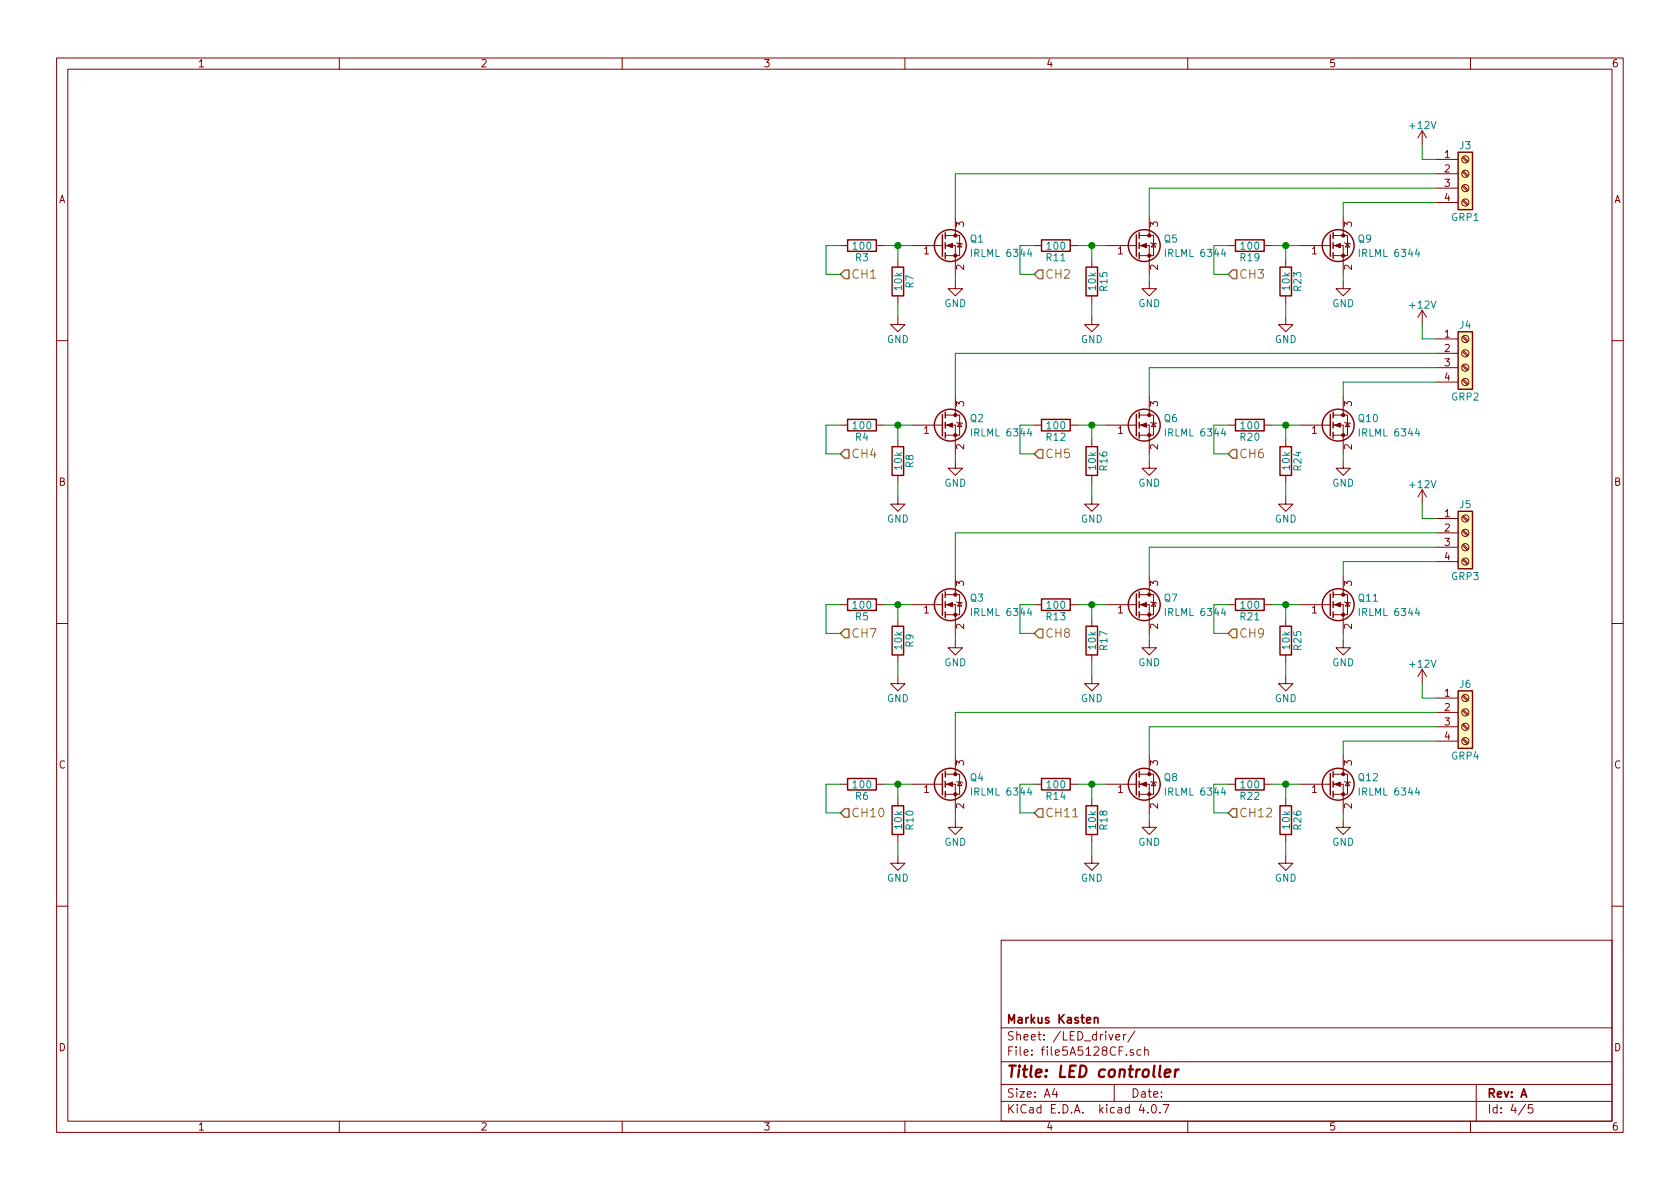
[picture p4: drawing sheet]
EESchema Schematic File Version 2
LIBS:power
LIBS:device
LIBS:transistors
LIBS:conn
LIBS:linear
LIBS:regul
LIBS:74xx
LIBS:cmos4000
LIBS:adc-dac
LIBS:memory
LIBS:xilinx
LIBS:microcontrollers
LIBS:dsp
LIBS:microchip
LIBS:analog_switches
LIBS:motorola
LIBS:texas
LIBS:intel
LIBS:audio
LIBS:interface
LIBS:digital-audio
LIBS:philips
LIBS:display
LIBS:cypress
LIBS:siliconi
LIBS:opto
LIBS:atmel
LIBS:contrib
LIBS:valves
LIBS:stm32
LIBS:custom
LIBS:infineon
LIBS:mechanical
LIBS:graphic_symbols
LIBS:ir
LIBS:Power_Management
LIBS:switches
LIBS:led-controller-cache
EELAYER 25 0
EELAYER END
$Descr A4 11693 8268
encoding utf-8
Sheet 4 5
Title "LED controller"
Date ""
Rev "A"
Comp "Markus Kasten"
Comment1 ""
Comment2 ""
Comment3 ""
Comment4 ""
$EndDescr
$Comp
L +12V #PWR037
U 1 1
P 9900 1000
F 0 "#PWR037" H 9900 850 50  0001 C CNN
F 1 "+12V" H 9900 1140 50  0000 C CNN
F 2 "" H 9900 1000 50  0001 C CNN
F 3 "" H 9900 1000 50  0001 C CNN
	1    9900 1000
	1    0    0    -1  
$EndComp
Wire Wire Line
	9900 1100 9900 1000
Wire Wire Line
	10000 1100 9900 1100
$Comp
L +12V #PWR038
U 1 1
P 9900 2250
F 0 "#PWR038" H 9900 2100 50  0001 C CNN
F 1 "+12V" H 9900 2390 50  0000 C CNN
F 2 "" H 9900 2250 50  0001 C CNN
F 3 "" H 9900 2250 50  0001 C CNN
	1    9900 2250
	1    0    0    -1  
$EndComp
Wire Wire Line
	9900 2350 9900 2250
Wire Wire Line
	10000 2350 9900 2350
$Comp
L +12V #PWR039
U 1 1
P 9900 3500
F 0 "#PWR039" H 9900 3350 50  0001 C CNN
F 1 "+12V" H 9900 3640 50  0000 C CNN
F 2 "" H 9900 3500 50  0001 C CNN
F 3 "" H 9900 3500 50  0001 C CNN
	1    9900 3500
	1    0    0    -1  
$EndComp
Wire Wire Line
	9900 3600 9900 3500
Wire Wire Line
	10000 3600 9900 3600
$Comp
L GND #PWR040
U 1 1
P 9350 1950
F 0 "#PWR040" H 9350 1700 50  0001 C CNN
F 1 "GND" H 9350 1800 50  0000 C CNN
F 2 "" H 9350 1950 50  0001 C CNN
F 3 "" H 9350 1950 50  0001 C CNN
	1    9350 1950
	1    0    0    -1  
$EndComp
Wire Wire Line
	8850 1700 9050 1700
Wire Wire Line
	9350 1900 9350 1950
Wire Wire Line
	10000 1400 9350 1400
$Comp
L R R23
U 1 1
P 8950 1950
F 0 "R23" V 9030 1950 50  0000 C CNN
F 1 "10k" V 8950 1950 50  0000 C CNN
F 2 "Resistors_SMD:R_0805" V 8880 1950 50  0001 C CNN
F 3 "" H 8950 1950 50  0001 C CNN
	1    8950 1950
	1    0    0    -1  
$EndComp
$Comp
L R R19
U 1 1
P 8700 1700
F 0 "R19" V 8780 1700 50  0000 C CNN
F 1 "100" V 8700 1700 50  0000 C CNN
F 2 "Resistors_SMD:R_0805" V 8630 1700 50  0001 C CNN
F 3 "" H 8700 1700 50  0001 C CNN
	1    8700 1700
	0    1    1    0   
$EndComp
Wire Wire Line
	8950 1700 8950 1800
Connection ~ 8950 1700
Wire Wire Line
	8950 2100 8950 2200
$Comp
L GND #PWR041
U 1 1
P 8950 2200
F 0 "#PWR041" H 8950 1950 50  0001 C CNN
F 1 "GND" H 8950 2050 50  0000 C CNN
F 2 "" H 8950 2200 50  0001 C CNN
F 3 "" H 8950 2200 50  0001 C CNN
	1    8950 2200
	1    0    0    -1  
$EndComp
Text HLabel 8550 1900 2    60   Input ~ 0
CH3
Wire Wire Line
	8550 1700 8450 1700
Wire Wire Line
	8450 1700 8450 1900
Wire Wire Line
	8450 1900 8550 1900
$Comp
L GND #PWR042
U 1 1
P 8000 1950
F 0 "#PWR042" H 8000 1700 50  0001 C CNN
F 1 "GND" H 8000 1800 50  0000 C CNN
F 2 "" H 8000 1950 50  0001 C CNN
F 3 "" H 8000 1950 50  0001 C CNN
	1    8000 1950
	1    0    0    -1  
$EndComp
Wire Wire Line
	7500 1700 7700 1700
Wire Wire Line
	8000 1900 8000 1950
Wire Wire Line
	10000 1300 8000 1300
$Comp
L R R15
U 1 1
P 7600 1950
F 0 "R15" V 7680 1950 50  0000 C CNN
F 1 "10k" V 7600 1950 50  0000 C CNN
F 2 "Resistors_SMD:R_0805" V 7530 1950 50  0001 C CNN
F 3 "" H 7600 1950 50  0001 C CNN
	1    7600 1950
	1    0    0    -1  
$EndComp
$Comp
L R R11
U 1 1
P 7350 1700
F 0 "R11" V 7430 1700 50  0000 C CNN
F 1 "100" V 7350 1700 50  0000 C CNN
F 2 "Resistors_SMD:R_0805" V 7280 1700 50  0001 C CNN
F 3 "" H 7350 1700 50  0001 C CNN
	1    7350 1700
	0    1    1    0   
$EndComp
Wire Wire Line
	7600 1700 7600 1800
Connection ~ 7600 1700
Wire Wire Line
	7600 2100 7600 2200
$Comp
L GND #PWR043
U 1 1
P 7600 2200
F 0 "#PWR043" H 7600 1950 50  0001 C CNN
F 1 "GND" H 7600 2050 50  0000 C CNN
F 2 "" H 7600 2200 50  0001 C CNN
F 3 "" H 7600 2200 50  0001 C CNN
	1    7600 2200
	1    0    0    -1  
$EndComp
$Comp
L GND #PWR044
U 1 1
P 6650 1950
F 0 "#PWR044" H 6650 1700 50  0001 C CNN
F 1 "GND" H 6650 1800 50  0000 C CNN
F 2 "" H 6650 1950 50  0001 C CNN
F 3 "" H 6650 1950 50  0001 C CNN
	1    6650 1950
	1    0    0    -1  
$EndComp
Wire Wire Line
	6150 1700 6350 1700
Wire Wire Line
	6650 1900 6650 1950
Wire Wire Line
	10000 1200 6650 1200
$Comp
L R R7
U 1 1
P 6250 1950
F 0 "R7" V 6330 1950 50  0000 C CNN
F 1 "10k" V 6250 1950 50  0000 C CNN
F 2 "Resistors_SMD:R_0805" V 6180 1950 50  0001 C CNN
F 3 "" H 6250 1950 50  0001 C CNN
	1    6250 1950
	1    0    0    -1  
$EndComp
$Comp
L R R3
U 1 1
P 6000 1700
F 0 "R3" V 6080 1700 50  0000 C CNN
F 1 "100" V 6000 1700 50  0000 C CNN
F 2 "Resistors_SMD:R_0805" V 5930 1700 50  0001 C CNN
F 3 "" H 6000 1700 50  0001 C CNN
	1    6000 1700
	0    1    1    0   
$EndComp
Wire Wire Line
	6250 1700 6250 1800
Connection ~ 6250 1700
Wire Wire Line
	6250 2100 6250 2200
$Comp
L GND #PWR045
U 1 1
P 6250 2200
F 0 "#PWR045" H 6250 1950 50  0001 C CNN
F 1 "GND" H 6250 2050 50  0000 C CNN
F 2 "" H 6250 2200 50  0001 C CNN
F 3 "" H 6250 2200 50  0001 C CNN
	1    6250 2200
	1    0    0    -1  
$EndComp
Wire Wire Line
	7200 1700 7100 1700
Text HLabel 7200 1900 2    60   Input ~ 0
CH2
Wire Wire Line
	7100 1700 7100 1900
Wire Wire Line
	7100 1900 7200 1900
Text HLabel 5850 1900 2    60   Input ~ 0
CH1
Wire Wire Line
	5850 1700 5750 1700
Wire Wire Line
	5750 1700 5750 1900
Wire Wire Line
	5750 1900 5850 1900
$Comp
L Screw_Terminal_01x04 J3
U 1 1
P 10200 1200
F 0 "J3" H 10200 1400 50  0000 C CNN
F 1 "GRP1" H 10200 900 50  0000 C CNN
F 2 "Connectors_Phoenix:PhoenixContact_MC-G_04x3.81mm_Angled" H 10200 1200 50  0001 C CNN
F 3 "" H 10200 1200 50  0001 C CNN
	1    10200 1200
	1    0    0    -1  
$EndComp
$Comp
L Screw_Terminal_01x04 J4
U 1 1
P 10200 2450
F 0 "J4" H 10200 2650 50  0000 C CNN
F 1 "GRP2" H 10200 2150 50  0000 C CNN
F 2 "Connectors_Phoenix:PhoenixContact_MC-G_04x3.81mm_Angled" H 10200 2450 50  0001 C CNN
F 3 "" H 10200 2450 50  0001 C CNN
	1    10200 2450
	1    0    0    -1  
$EndComp
$Comp
L Screw_Terminal_01x04 J5
U 1 1
P 10200 3700
F 0 "J5" H 10200 3900 50  0000 C CNN
F 1 "GRP3" H 10200 3400 50  0000 C CNN
F 2 "Connectors_Phoenix:PhoenixContact_MC-G_04x3.81mm_Angled" H 10200 3700 50  0001 C CNN
F 3 "" H 10200 3700 50  0001 C CNN
	1    10200 3700
	1    0    0    -1  
$EndComp
$Comp
L Screw_Terminal_01x04 J6
U 1 1
P 10200 4950
F 0 "J6" H 10200 5150 50  0000 C CNN
F 1 "GRP4" H 10200 4650 50  0000 C CNN
F 2 "Connectors_Phoenix:PhoenixContact_MC-G_04x3.81mm_Angled" H 10200 4950 50  0001 C CNN
F 3 "" H 10200 4950 50  0001 C CNN
	1    10200 4950
	1    0    0    -1  
$EndComp
$Comp
L +12V #PWR046
U 1 1
P 9900 4750
F 0 "#PWR046" H 9900 4600 50  0001 C CNN
F 1 "+12V" H 9900 4890 50  0000 C CNN
F 2 "" H 9900 4750 50  0001 C CNN
F 3 "" H 9900 4750 50  0001 C CNN
	1    9900 4750
	1    0    0    -1  
$EndComp
Wire Wire Line
	9900 4850 9900 4750
Wire Wire Line
	10000 4850 9900 4850
$Comp
L Q_NMOS_GSD Q9
U 1 1
P 9250 1700
F 0 "Q9" H 9450 1750 50  0000 L CNN
F 1 "IRLML 6344" H 9450 1650 50  0000 L CNN
F 2 "TO_SOT_Packages_SMD:SOT-23" H 9450 1800 50  0001 C CNN
F 3 "" H 9250 1700 50  0001 C CNN
	1    9250 1700
	1    0    0    -1  
$EndComp
$Comp
L Q_NMOS_GSD Q5
U 1 1
P 7900 1700
F 0 "Q5" H 8100 1750 50  0000 L CNN
F 1 "IRLML 6344" H 8100 1650 50  0000 L CNN
F 2 "TO_SOT_Packages_SMD:SOT-23" H 8100 1800 50  0001 C CNN
F 3 "" H 7900 1700 50  0001 C CNN
	1    7900 1700
	1    0    0    -1  
$EndComp
$Comp
L Q_NMOS_GSD Q1
U 1 1
P 6550 1700
F 0 "Q1" H 6750 1750 50  0000 L CNN
F 1 "IRLML 6344" H 6750 1650 50  0000 L CNN
F 2 "TO_SOT_Packages_SMD:SOT-23" H 6750 1800 50  0001 C CNN
F 3 "" H 6550 1700 50  0001 C CNN
	1    6550 1700
	1    0    0    -1  
$EndComp
Wire Wire Line
	9350 1400 9350 1500
Wire Wire Line
	8000 1300 8000 1500
Wire Wire Line
	6650 1200 6650 1500
$Comp
L GND #PWR047
U 1 1
P 9350 3200
F 0 "#PWR047" H 9350 2950 50  0001 C CNN
F 1 "GND" H 9350 3050 50  0000 C CNN
F 2 "" H 9350 3200 50  0001 C CNN
F 3 "" H 9350 3200 50  0001 C CNN
	1    9350 3200
	1    0    0    -1  
$EndComp
Wire Wire Line
	8850 2950 9050 2950
Wire Wire Line
	9350 3150 9350 3200
Wire Wire Line
	10000 2650 9350 2650
$Comp
L R R24
U 1 1
P 8950 3200
F 0 "R24" V 9030 3200 50  0000 C CNN
F 1 "10k" V 8950 3200 50  0000 C CNN
F 2 "Resistors_SMD:R_0805" V 8880 3200 50  0001 C CNN
F 3 "" H 8950 3200 50  0001 C CNN
	1    8950 3200
	1    0    0    -1  
$EndComp
$Comp
L R R20
U 1 1
P 8700 2950
F 0 "R20" V 8780 2950 50  0000 C CNN
F 1 "100" V 8700 2950 50  0000 C CNN
F 2 "Resistors_SMD:R_0805" V 8630 2950 50  0001 C CNN
F 3 "" H 8700 2950 50  0001 C CNN
	1    8700 2950
	0    1    1    0   
$EndComp
Wire Wire Line
	8950 2950 8950 3050
Connection ~ 8950 2950
Wire Wire Line
	8950 3350 8950 3450
$Comp
L GND #PWR048
U 1 1
P 8950 3450
F 0 "#PWR048" H 8950 3200 50  0001 C CNN
F 1 "GND" H 8950 3300 50  0000 C CNN
F 2 "" H 8950 3450 50  0001 C CNN
F 3 "" H 8950 3450 50  0001 C CNN
	1    8950 3450
	1    0    0    -1  
$EndComp
Text HLabel 8550 3150 2    60   Input ~ 0
CH6
Wire Wire Line
	8550 2950 8450 2950
Wire Wire Line
	8450 2950 8450 3150
Wire Wire Line
	8450 3150 8550 3150
$Comp
L GND #PWR049
U 1 1
P 8000 3200
F 0 "#PWR049" H 8000 2950 50  0001 C CNN
F 1 "GND" H 8000 3050 50  0000 C CNN
F 2 "" H 8000 3200 50  0001 C CNN
F 3 "" H 8000 3200 50  0001 C CNN
	1    8000 3200
	1    0    0    -1  
$EndComp
Wire Wire Line
	7500 2950 7700 2950
Wire Wire Line
	8000 3150 8000 3200
Wire Wire Line
	10000 2550 8000 2550
$Comp
L R R16
U 1 1
P 7600 3200
F 0 "R16" V 7680 3200 50  0000 C CNN
F 1 "10k" V 7600 3200 50  0000 C CNN
F 2 "Resistors_SMD:R_0805" V 7530 3200 50  0001 C CNN
F 3 "" H 7600 3200 50  0001 C CNN
	1    7600 3200
	1    0    0    -1  
$EndComp
$Comp
L R R12
U 1 1
P 7350 2950
F 0 "R12" V 7430 2950 50  0000 C CNN
F 1 "100" V 7350 2950 50  0000 C CNN
F 2 "Resistors_SMD:R_0805" V 7280 2950 50  0001 C CNN
F 3 "" H 7350 2950 50  0001 C CNN
	1    7350 2950
	0    1    1    0   
$EndComp
Wire Wire Line
	7600 2950 7600 3050
Connection ~ 7600 2950
Wire Wire Line
	7600 3350 7600 3450
$Comp
L GND #PWR050
U 1 1
P 7600 3450
F 0 "#PWR050" H 7600 3200 50  0001 C CNN
F 1 "GND" H 7600 3300 50  0000 C CNN
F 2 "" H 7600 3450 50  0001 C CNN
F 3 "" H 7600 3450 50  0001 C CNN
	1    7600 3450
	1    0    0    -1  
$EndComp
$Comp
L GND #PWR051
U 1 1
P 6650 3200
F 0 "#PWR051" H 6650 2950 50  0001 C CNN
F 1 "GND" H 6650 3050 50  0000 C CNN
F 2 "" H 6650 3200 50  0001 C CNN
F 3 "" H 6650 3200 50  0001 C CNN
	1    6650 3200
	1    0    0    -1  
$EndComp
Wire Wire Line
	6150 2950 6350 2950
Wire Wire Line
	6650 3150 6650 3200
Wire Wire Line
	10000 2450 6650 2450
$Comp
L R R8
U 1 1
P 6250 3200
F 0 "R8" V 6330 3200 50  0000 C CNN
F 1 "10k" V 6250 3200 50  0000 C CNN
F 2 "Resistors_SMD:R_0805" V 6180 3200 50  0001 C CNN
F 3 "" H 6250 3200 50  0001 C CNN
	1    6250 3200
	1    0    0    -1  
$EndComp
$Comp
L R R4
U 1 1
P 6000 2950
F 0 "R4" V 6080 2950 50  0000 C CNN
F 1 "100" V 6000 2950 50  0000 C CNN
F 2 "Resistors_SMD:R_0805" V 5930 2950 50  0001 C CNN
F 3 "" H 6000 2950 50  0001 C CNN
	1    6000 2950
	0    1    1    0   
$EndComp
Wire Wire Line
	6250 2950 6250 3050
Connection ~ 6250 2950
Wire Wire Line
	6250 3350 6250 3450
$Comp
L GND #PWR052
U 1 1
P 6250 3450
F 0 "#PWR052" H 6250 3200 50  0001 C CNN
F 1 "GND" H 6250 3300 50  0000 C CNN
F 2 "" H 6250 3450 50  0001 C CNN
F 3 "" H 6250 3450 50  0001 C CNN
	1    6250 3450
	1    0    0    -1  
$EndComp
Wire Wire Line
	7200 2950 7100 2950
Text HLabel 7200 3150 2    60   Input ~ 0
CH5
Wire Wire Line
	7100 2950 7100 3150
Wire Wire Line
	7100 3150 7200 3150
Text HLabel 5850 3150 2    60   Input ~ 0
CH4
Wire Wire Line
	5850 2950 5750 2950
Wire Wire Line
	5750 2950 5750 3150
Wire Wire Line
	5750 3150 5850 3150
$Comp
L Q_NMOS_GSD Q10
U 1 1
P 9250 2950
F 0 "Q10" H 9450 3000 50  0000 L CNN
F 1 "IRLML 6344" H 9450 2900 50  0000 L CNN
F 2 "TO_SOT_Packages_SMD:SOT-23" H 9450 3050 50  0001 C CNN
F 3 "" H 9250 2950 50  0001 C CNN
	1    9250 2950
	1    0    0    -1  
$EndComp
$Comp
L Q_NMOS_GSD Q6
U 1 1
P 7900 2950
F 0 "Q6" H 8100 3000 50  0000 L CNN
F 1 "IRLML 6344" H 8100 2900 50  0000 L CNN
F 2 "TO_SOT_Packages_SMD:SOT-23" H 8100 3050 50  0001 C CNN
F 3 "" H 7900 2950 50  0001 C CNN
	1    7900 2950
	1    0    0    -1  
$EndComp
$Comp
L Q_NMOS_GSD Q2
U 1 1
P 6550 2950
F 0 "Q2" H 6750 3000 50  0000 L CNN
F 1 "IRLML 6344" H 6750 2900 50  0000 L CNN
F 2 "TO_SOT_Packages_SMD:SOT-23" H 6750 3050 50  0001 C CNN
F 3 "" H 6550 2950 50  0001 C CNN
	1    6550 2950
	1    0    0    -1  
$EndComp
Wire Wire Line
	9350 2650 9350 2750
Wire Wire Line
	8000 2550 8000 2750
Wire Wire Line
	6650 2450 6650 2750
$Comp
L GND #PWR053
U 1 1
P 9350 4450
F 0 "#PWR053" H 9350 4200 50  0001 C CNN
F 1 "GND" H 9350 4300 50  0000 C CNN
F 2 "" H 9350 4450 50  0001 C CNN
F 3 "" H 9350 4450 50  0001 C CNN
	1    9350 4450
	1    0    0    -1  
$EndComp
Wire Wire Line
	8850 4200 9050 4200
Wire Wire Line
	9350 4400 9350 4450
Wire Wire Line
	10000 3900 9350 3900
$Comp
L R R25
U 1 1
P 8950 4450
F 0 "R25" V 9030 4450 50  0000 C CNN
F 1 "10k" V 8950 4450 50  0000 C CNN
F 2 "Resistors_SMD:R_0805" V 8880 4450 50  0001 C CNN
F 3 "" H 8950 4450 50  0001 C CNN
	1    8950 4450
	1    0    0    -1  
$EndComp
$Comp
L R R21
U 1 1
P 8700 4200
F 0 "R21" V 8780 4200 50  0000 C CNN
F 1 "100" V 8700 4200 50  0000 C CNN
F 2 "Resistors_SMD:R_0805" V 8630 4200 50  0001 C CNN
F 3 "" H 8700 4200 50  0001 C CNN
	1    8700 4200
	0    1    1    0   
$EndComp
Wire Wire Line
	8950 4200 8950 4300
Connection ~ 8950 4200
Wire Wire Line
	8950 4600 8950 4700
$Comp
L GND #PWR054
U 1 1
P 8950 4700
F 0 "#PWR054" H 8950 4450 50  0001 C CNN
F 1 "GND" H 8950 4550 50  0000 C CNN
F 2 "" H 8950 4700 50  0001 C CNN
F 3 "" H 8950 4700 50  0001 C CNN
	1    8950 4700
	1    0    0    -1  
$EndComp
Text HLabel 8550 4400 2    60   Input ~ 0
CH9
Wire Wire Line
	8550 4200 8450 4200
Wire Wire Line
	8450 4200 8450 4400
Wire Wire Line
	8450 4400 8550 4400
$Comp
L GND #PWR055
U 1 1
P 8000 4450
F 0 "#PWR055" H 8000 4200 50  0001 C CNN
F 1 "GND" H 8000 4300 50  0000 C CNN
F 2 "" H 8000 4450 50  0001 C CNN
F 3 "" H 8000 4450 50  0001 C CNN
	1    8000 4450
	1    0    0    -1  
$EndComp
Wire Wire Line
	7500 4200 7700 4200
Wire Wire Line
	8000 4400 8000 4450
Wire Wire Line
	10000 3800 8000 3800
$Comp
L R R17
U 1 1
P 7600 4450
F 0 "R17" V 7680 4450 50  0000 C CNN
F 1 "10k" V 7600 4450 50  0000 C CNN
F 2 "Resistors_SMD:R_0805" V 7530 4450 50  0001 C CNN
F 3 "" H 7600 4450 50  0001 C CNN
	1    7600 4450
	1    0    0    -1  
$EndComp
$Comp
L R R13
U 1 1
P 7350 4200
F 0 "R13" V 7430 4200 50  0000 C CNN
F 1 "100" V 7350 4200 50  0000 C CNN
F 2 "Resistors_SMD:R_0805" V 7280 4200 50  0001 C CNN
F 3 "" H 7350 4200 50  0001 C CNN
	1    7350 4200
	0    1    1    0   
$EndComp
Wire Wire Line
	7600 4200 7600 4300
Connection ~ 7600 4200
Wire Wire Line
	7600 4600 7600 4700
$Comp
L GND #PWR056
U 1 1
P 7600 4700
F 0 "#PWR056" H 7600 4450 50  0001 C CNN
F 1 "GND" H 7600 4550 50  0000 C CNN
F 2 "" H 7600 4700 50  0001 C CNN
F 3 "" H 7600 4700 50  0001 C CNN
	1    7600 4700
	1    0    0    -1  
$EndComp
$Comp
L GND #PWR057
U 1 1
P 6650 4450
F 0 "#PWR057" H 6650 4200 50  0001 C CNN
F 1 "GND" H 6650 4300 50  0000 C CNN
F 2 "" H 6650 4450 50  0001 C CNN
F 3 "" H 6650 4450 50  0001 C CNN
	1    6650 4450
	1    0    0    -1  
$EndComp
Wire Wire Line
	6150 4200 6350 4200
Wire Wire Line
	6650 4400 6650 4450
Wire Wire Line
	10000 3700 6650 3700
$Comp
L R R9
U 1 1
P 6250 4450
F 0 "R9" V 6330 4450 50  0000 C CNN
F 1 "10k" V 6250 4450 50  0000 C CNN
F 2 "Resistors_SMD:R_0805" V 6180 4450 50  0001 C CNN
F 3 "" H 6250 4450 50  0001 C CNN
	1    6250 4450
	1    0    0    -1  
$EndComp
$Comp
L R R5
U 1 1
P 6000 4200
F 0 "R5" V 6080 4200 50  0000 C CNN
F 1 "100" V 6000 4200 50  0000 C CNN
F 2 "Resistors_SMD:R_0805" V 5930 4200 50  0001 C CNN
F 3 "" H 6000 4200 50  0001 C CNN
	1    6000 4200
	0    1    1    0   
$EndComp
Wire Wire Line
	6250 4200 6250 4300
Connection ~ 6250 4200
Wire Wire Line
	6250 4600 6250 4700
$Comp
L GND #PWR058
U 1 1
P 6250 4700
F 0 "#PWR058" H 6250 4450 50  0001 C CNN
F 1 "GND" H 6250 4550 50  0000 C CNN
F 2 "" H 6250 4700 50  0001 C CNN
F 3 "" H 6250 4700 50  0001 C CNN
	1    6250 4700
	1    0    0    -1  
$EndComp
Wire Wire Line
	7200 4200 7100 4200
Text HLabel 7200 4400 2    60   Input ~ 0
CH8
Wire Wire Line
	7100 4200 7100 4400
Wire Wire Line
	7100 4400 7200 4400
Text HLabel 5850 4400 2    60   Input ~ 0
CH7
Wire Wire Line
	5850 4200 5750 4200
Wire Wire Line
	5750 4400 5850 4400
$Comp
L Q_NMOS_GSD Q11
U 1 1
P 9250 4200
F 0 "Q11" H 9450 4250 50  0000 L CNN
F 1 "IRLML 6344" H 9450 4150 50  0000 L CNN
F 2 "TO_SOT_Packages_SMD:SOT-23" H 9450 4300 50  0001 C CNN
F 3 "" H 9250 4200 50  0001 C CNN
	1    9250 4200
	1    0    0    -1  
$EndComp
$Comp
L Q_NMOS_GSD Q7
U 1 1
P 7900 4200
F 0 "Q7" H 8100 4250 50  0000 L CNN
F 1 "IRLML 6344" H 8100 4150 50  0000 L CNN
F 2 "TO_SOT_Packages_SMD:SOT-23" H 8100 4300 50  0001 C CNN
F 3 "" H 7900 4200 50  0001 C CNN
	1    7900 4200
	1    0    0    -1  
$EndComp
$Comp
L Q_NMOS_GSD Q3
U 1 1
P 6550 4200
F 0 "Q3" H 6750 4250 50  0000 L CNN
F 1 "IRLML 6344" H 6750 4150 50  0000 L CNN
F 2 "TO_SOT_Packages_SMD:SOT-23" H 6750 4300 50  0001 C CNN
F 3 "" H 6550 4200 50  0001 C CNN
	1    6550 4200
	1    0    0    -1  
$EndComp
Wire Wire Line
	9350 3900 9350 4000
Wire Wire Line
	8000 3800 8000 4000
Wire Wire Line
	6650 3700 6650 4000
$Comp
L GND #PWR059
U 1 1
P 9350 5700
F 0 "#PWR059" H 9350 5450 50  0001 C CNN
F 1 "GND" H 9350 5550 50  0000 C CNN
F 2 "" H 9350 5700 50  0001 C CNN
F 3 "" H 9350 5700 50  0001 C CNN
	1    9350 5700
	1    0    0    -1  
$EndComp
Wire Wire Line
	8850 5450 9050 5450
Wire Wire Line
	9350 5650 9350 5700
Wire Wire Line
	10000 5150 9350 5150
$Comp
L R R26
U 1 1
P 8950 5700
F 0 "R26" V 9030 5700 50  0000 C CNN
F 1 "10k" V 8950 5700 50  0000 C CNN
F 2 "Resistors_SMD:R_0805" V 8880 5700 50  0001 C CNN
F 3 "" H 8950 5700 50  0001 C CNN
	1    8950 5700
	1    0    0    -1  
$EndComp
$Comp
L R R22
U 1 1
P 8700 5450
F 0 "R22" V 8780 5450 50  0000 C CNN
F 1 "100" V 8700 5450 50  0000 C CNN
F 2 "Resistors_SMD:R_0805" V 8630 5450 50  0001 C CNN
F 3 "" H 8700 5450 50  0001 C CNN
	1    8700 5450
	0    1    1    0   
$EndComp
Wire Wire Line
	8950 5450 8950 5550
Connection ~ 8950 5450
Wire Wire Line
	8950 5850 8950 5950
$Comp
L GND #PWR060
U 1 1
P 8950 5950
F 0 "#PWR060" H 8950 5700 50  0001 C CNN
F 1 "GND" H 8950 5800 50  0000 C CNN
F 2 "" H 8950 5950 50  0001 C CNN
F 3 "" H 8950 5950 50  0001 C CNN
	1    8950 5950
	1    0    0    -1  
$EndComp
Text HLabel 8550 5650 2    60   Input ~ 0
CH12
Wire Wire Line
	8550 5450 8450 5450
Wire Wire Line
	8450 5450 8450 5650
Wire Wire Line
	8450 5650 8550 5650
$Comp
L GND #PWR061
U 1 1
P 8000 5700
F 0 "#PWR061" H 8000 5450 50  0001 C CNN
F 1 "GND" H 8000 5550 50  0000 C CNN
F 2 "" H 8000 5700 50  0001 C CNN
F 3 "" H 8000 5700 50  0001 C CNN
	1    8000 5700
	1    0    0    -1  
$EndComp
Wire Wire Line
	7500 5450 7700 5450
Wire Wire Line
	8000 5650 8000 5700
Wire Wire Line
	10000 5050 8000 5050
$Comp
L R R18
U 1 1
P 7600 5700
F 0 "R18" V 7680 5700 50  0000 C CNN
F 1 "10k" V 7600 5700 50  0000 C CNN
F 2 "Resistors_SMD:R_0805" V 7530 5700 50  0001 C CNN
F 3 "" H 7600 5700 50  0001 C CNN
	1    7600 5700
	1    0    0    -1  
$EndComp
$Comp
L R R14
U 1 1
P 7350 5450
F 0 "R14" V 7430 5450 50  0000 C CNN
F 1 "100" V 7350 5450 50  0000 C CNN
F 2 "Resistors_SMD:R_0805" V 7280 5450 50  0001 C CNN
F 3 "" H 7350 5450 50  0001 C CNN
	1    7350 5450
	0    1    1    0   
$EndComp
Wire Wire Line
	7600 5450 7600 5550
Connection ~ 7600 5450
Wire Wire Line
	7600 5850 7600 5950
$Comp
L GND #PWR062
U 1 1
P 7600 5950
F 0 "#PWR062" H 7600 5700 50  0001 C CNN
F 1 "GND" H 7600 5800 50  0000 C CNN
F 2 "" H 7600 5950 50  0001 C CNN
F 3 "" H 7600 5950 50  0001 C CNN
	1    7600 5950
	1    0    0    -1  
$EndComp
$Comp
L GND #PWR063
U 1 1
P 6650 5700
F 0 "#PWR063" H 6650 5450 50  0001 C CNN
F 1 "GND" H 6650 5550 50  0000 C CNN
F 2 "" H 6650 5700 50  0001 C CNN
F 3 "" H 6650 5700 50  0001 C CNN
	1    6650 5700
	1    0    0    -1  
$EndComp
Wire Wire Line
	6150 5450 6350 5450
Wire Wire Line
	6650 5650 6650 5700
Wire Wire Line
	10000 4950 6650 4950
$Comp
L R R10
U 1 1
P 6250 5700
F 0 "R10" V 6330 5700 50  0000 C CNN
F 1 "10k" V 6250 5700 50  0000 C CNN
F 2 "Resistors_SMD:R_0805" V 6180 5700 50  0001 C CNN
F 3 "" H 6250 5700 50  0001 C CNN
	1    6250 5700
	1    0    0    -1  
$EndComp
$Comp
L R R6
U 1 1
P 6000 5450
F 0 "R6" V 6080 5450 50  0000 C CNN
F 1 "100" V 6000 5450 50  0000 C CNN
F 2 "Resistors_SMD:R_0805" V 5930 5450 50  0001 C CNN
F 3 "" H 6000 5450 50  0001 C CNN
	1    6000 5450
	0    1    1    0   
$EndComp
Wire Wire Line
	6250 5450 6250 5550
Connection ~ 6250 5450
Wire Wire Line
	6250 5850 6250 5950
$Comp
L GND #PWR064
U 1 1
P 6250 5950
F 0 "#PWR064" H 6250 5700 50  0001 C CNN
F 1 "GND" H 6250 5800 50  0000 C CNN
F 2 "" H 6250 5950 50  0001 C CNN
F 3 "" H 6250 5950 50  0001 C CNN
	1    6250 5950
	1    0    0    -1  
$EndComp
Wire Wire Line
	7200 5450 7100 5450
Text HLabel 7200 5650 2    60   Input ~ 0
CH11
Wire Wire Line
	7100 5450 7100 5650
Wire Wire Line
	7100 5650 7200 5650
Text HLabel 5850 5650 2    60   Input ~ 0
CH10
Wire Wire Line
	5850 5450 5750 5450
Wire Wire Line
	5750 5450 5750 5650
Wire Wire Line
	5750 5650 5850 5650
$Comp
L Q_NMOS_GSD Q12
U 1 1
P 9250 5450
F 0 "Q12" H 9450 5500 50  0000 L CNN
F 1 "IRLML 6344" H 9450 5400 50  0000 L CNN
F 2 "TO_SOT_Packages_SMD:SOT-23" H 9450 5550 50  0001 C CNN
F 3 "" H 9250 5450 50  0001 C CNN
	1    9250 5450
	1    0    0    -1  
$EndComp
$Comp
L Q_NMOS_GSD Q8
U 1 1
P 7900 5450
F 0 "Q8" H 8100 5500 50  0000 L CNN
F 1 "IRLML 6344" H 8100 5400 50  0000 L CNN
F 2 "TO_SOT_Packages_SMD:SOT-23" H 8100 5550 50  0001 C CNN
F 3 "" H 7900 5450 50  0001 C CNN
	1    7900 5450
	1    0    0    -1  
$EndComp
$Comp
L Q_NMOS_GSD Q4
U 1 1
P 6550 5450
F 0 "Q4" H 6750 5500 50  0000 L CNN
F 1 "IRLML 6344" H 6750 5400 50  0000 L CNN
F 2 "TO_SOT_Packages_SMD:SOT-23" H 6750 5550 50  0001 C CNN
F 3 "" H 6550 5450 50  0001 C CNN
	1    6550 5450
	1    0    0    -1  
$EndComp
Wire Wire Line
	9350 5150 9350 5250
Wire Wire Line
	8000 5050 8000 5250
Wire Wire Line
	6650 4950 6650 5250
Wire Wire Line
	5750 4200 5750 4400
$EndSCHEMATC
